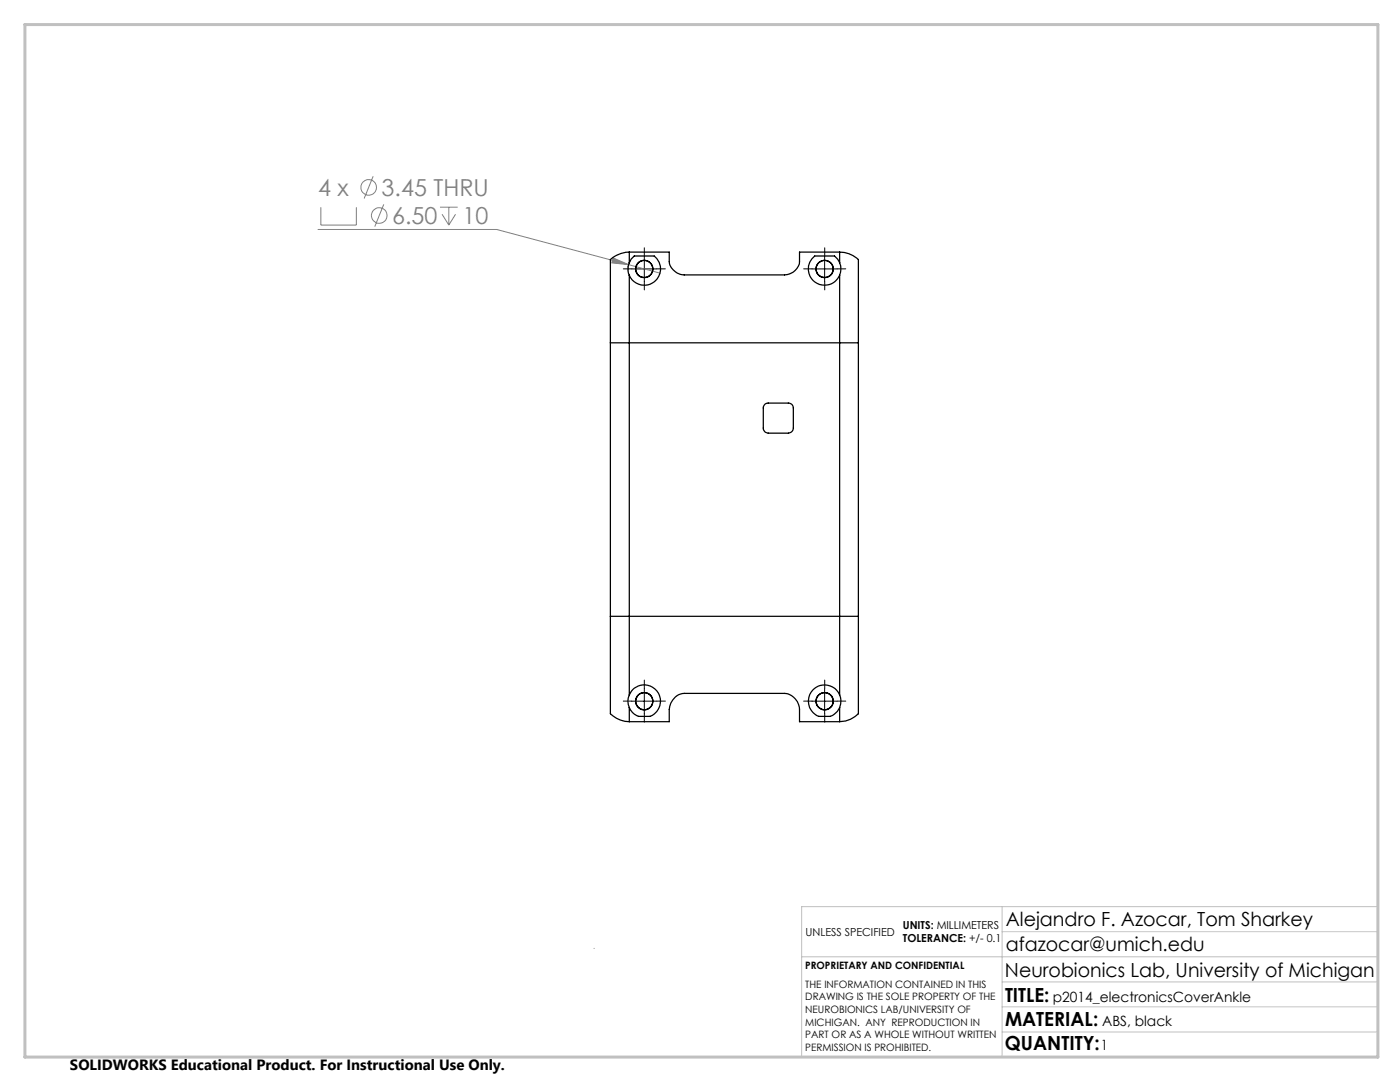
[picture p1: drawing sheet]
<svg xmlns="http://www.w3.org/2000/svg" width="279mm" height="216mm" viewBox="0 0 279 216" stroke-linecap="round" stroke-linejoin="round" font-family="sans-serif">
<g fill="none" stroke="#808080" stroke-width=".2">
<path d="M74.5 35.2l-1.8 4.4M63.5 45.8h35.6l26.3 7M64 41.3v3.6h7.1v-3.6M76.6 40.8l-1.8 4.4M87.8 41.3h3.5M88.2 42.8l1.4 2.1M89.6 41.3v3.6M90.9 42.8l-1.3 2.1M122.4 51.5l3 1.3-3.3-.3zM125.4 52.8l6.3 1.7M125.8 51.9a3.2 3.2 0 0 0-.5 2.1"/>
<circle cx="73.6" cy="37.4" r="1.55"/>
<circle cx="75.7" cy="43" r="1.55"/>
</g>
<g fill="none" stroke="#000" stroke-width=".2" stroke-dasharray="15.2 1.3 1.3 1.3">
<path d="M126.1 53.6h-1.7M128.6 51.1v-1.7M128.6 56.1v1.7M131.1 53.6h1.7M162.1 53.6h-1.7M164.6 51.1v-1.7M164.6 56.1v1.7M167.1 53.6h1.7M126.1 139.9h-1.7M128.6 137.4v-1.7M131.1 139.9h1.7M162.1 139.9h-1.7"/>
<path d="M164.6 137.4v-1.7M167.1 139.9h1.7M128.6 142.4v1.7M164.6 142.4v1.7"/>
</g>
<path d="M126.1 53.7h5M128.6 51.2v5M162.1 53.7h5M164.6 51.2v5M126.1 139.9h5M128.6 137.4v5M162.1 139.9h5M164.6 137.4v5" fill="none" stroke="#000" stroke-width=".2"/>
<path d="M118.6 189.2v.1M160 190.9h115M200 185.9h75M200 180.9v30M200 195.9h75M275 180.9h-115v30M200 205.9h75M200 200.9h75" fill="none" stroke="#c0c0c0" stroke-width=".2"/>
<path d="M5 4.9h270v206h-270z" fill="none" stroke="#c0c0c0" stroke-width=".6"/>
<path d="M122.4 51.5l3 1.3-3.3-.3z" fill="#808080"/>
<g fill="none" stroke="#000" stroke-width=".25">
<path d="M125.6 54.9v13.5M125.6 52.4l.4-.7 .6-.6h4a3.2 3.2 0 0 1 0 5.1 3.2 3.2 0 0 1-5-1.3M125.6 50.3v2.1M125.6 50.3h8v.6a3.1 3.1 0 0 0 3 4h20a3.2 3.2 0 0 0 3-4v-.6h8M125.6 50.3a5.8 5.8 0 0 0-3.8 1.5v16.6M125.6 52.4a2.99 2.99 0 0 0 0 2.5M167.6 50.3v2.1M167.6 52.4l-.4-.7-.7-.6h-3.9a3.3 3.3 0 0 0 0 5.1 3.3 3.3 0 0 0 5-1.3M167.6 54.9v13.5M167.6 50.3a5.5 5.5 0 0 1 3.7 1.5v16.6M167.6 52.4a3.3 3.3 0 0 1 0 2.5M121.8 68.4h3.8"/>
<path d="M121.8 68.4v54.6M125.6 68.4h42M125.6 68.4v54.6M167.6 68.4h3.7M167.6 68.4v54.6M171.3 68.4v54.6M152.6 80.7l.5-.3h4.2a.96 .96 0 0 1 1 1v4a1.02 1.02 0 0 1-1 1h-4a1.02 1.02 0 0 1-1-1v-4.2zM121.8 123h3.8M121.8 123v19.4a5.5 5.5 0 0 0 3.8 1.6M125.6 123v15.7M125.6 138.7a2.92 2.92 0 0 0 0 2.5M125.6 138.7a3.2 3.2 0 0 1 5.3-1 3.2 3.2 0 0 1-1.2 5.2h-2.3a3.1 3.1 0 0 1-1.8-1.7"/>
<path d="M125.6 123h42M167.6 123h3.7M167.6 123v15.7M167.6 138.7a3.2 3.2 0 0 1 0 2.5M167.6 138.7a3.2 3.2 0 0 0-5.4-1 3.2 3.2 0 0 0 1.2 5.2h2.3a3.4 3.4 0 0 0 1.9-1.7M171.3 123v19.4a5.3 5.3 0 0 1-3.7 1.6M125.6 141.2v2.8M125.6 144h8v-.8a4.6 4.6 0 0 1 1.9-4.6l1.1-.2h20a3.5 3.5 0 0 1 3 4.2v1.4h8M167.6 141.2v2.8"/>
<circle cx="128.6" cy="53.7" r="1.72"/>
<circle cx="164.6" cy="53.7" r="1.69"/>
<circle cx="164.6" cy="53.7" r="1.72"/>
<circle cx="128.6" cy="139.9" r="1.71"/>
<circle cx="164.6" cy="139.9" r="1.7"/>
<circle cx="164.6" cy="139.9" r="1.71"/>
</g>
<g font-size="4.7" fill="#808080">
<text x="63.5" y="39.1">4 x</text>
<text x="76.2" y="39.1">3.45 THRU</text>
<text x="78.3" y="44.7">6.50</text>
<text x="92.3" y="44.7">10</text>
</g>
<g font-size="3.9">
<text x="200.7" y="184.8">Alejandro F. Azocar, Tom Sharkey</text>
<text x="200.7" y="189.8">afazocar@umich.edu</text>
<text x="200.6" y="194.9">Neurobionics Lab, University of Michigan</text>
<text x="200.6" y="199.8">TITLE:</text>
<text x="200.6" y="209.5">QUANTITY:</text>
<text x="200.6" y="204.6">MATERIAL:</text>
</g>
<text font-size="3" x="14" y="213.5">SOLIDWORKS Educational Product. For Instructional Use Only.</text>
<g font-size="2.8">
<text x="210.1" y="199.8">p2014_electronicsCoverAnkle</text>
<text x="219.7" y="209.5">1</text>
<text x="220" y="204.6">ABS, black</text>
</g>
<g font-size="2.2">
<text x="180.2" y="185.3">UNITS: MILLIMETERS</text>
<text x="160.8" y="186.8">UNLESS SPECIFIED</text>
<text x="180.2" y="188">TOLERANCE: +/- 0.1</text>
</g>
<g font-size="2">
<text x="160.7" y="193.4">PROPRIETARY AND CONFIDENTIAL</text>
<text x="160.7" y="197.1">THE INFORMATION CONTAINED IN THIS</text>
<text x="160.7" y="199.6">DRAWING IS THE SOLE PROPERTY OF THE</text>
<text x="160.7" y="202.1">NEUROBIONICS LAB/UNIVERSITY OF</text>
<text x="160.7" y="204.6">MICHIGAN. ANY REPRODUCTION IN</text>
<text x="160.7" y="207.2">PART OR AS A WHOLE WITHOUT WRITTEN</text>
<text x="160.7" y="209.7">PERMISSION IS PROHIBITED.</text>
</g>
</svg>
